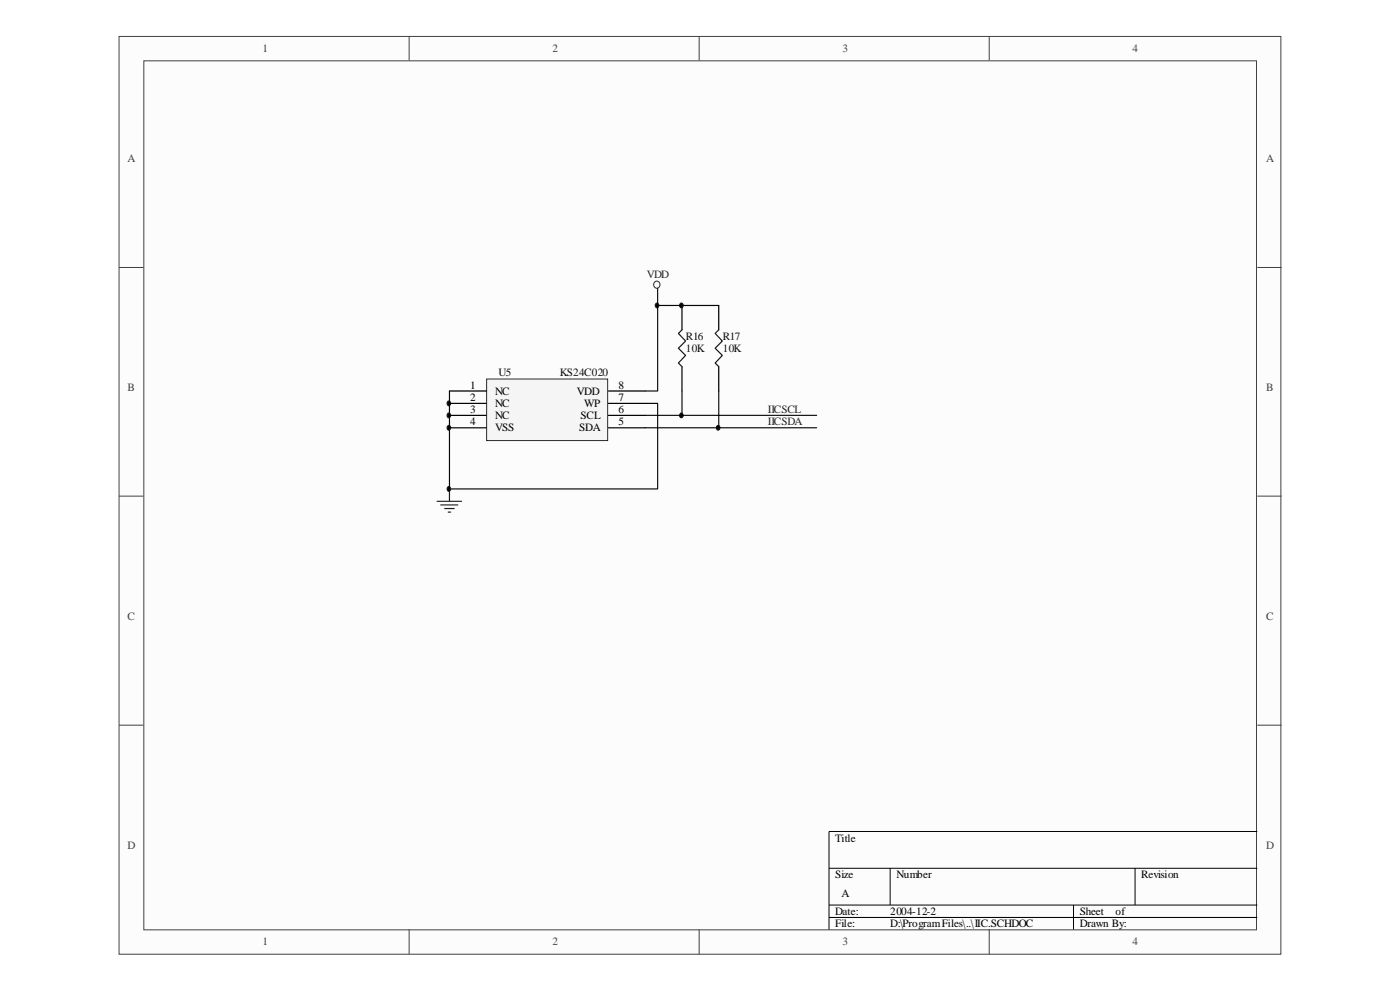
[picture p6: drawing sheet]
<svg xmlns="http://www.w3.org/2000/svg" width="297mm" height="210mm" viewBox="0 0 297 210" stroke-linecap="round" stroke-linejoin="round" font-family="sans-serif">
<path d="M25.3 7.8h246.1v194.3h-246.1z" fill="#fcfcfc"/>
<path d="M25.2 7.7h246.2v194.4h-246.2z" fill="none" stroke="#404040" stroke-width=".21"/>
<path d="M30.6 13h235.7v183.9h-235.7z" fill="#fcfcfc"/>
<g fill="none" stroke="#404040" stroke-width=".21">
<path d="M30.5 12.9h235.8v184h-235.8zM86.7 7.6v5.2M148.2 7.6v5.2M209.6 7.6v5.2M25.2 56.7h5.2M266.4 56.7h5.2M25.2 105.1h5.2M266.4 105.1h5.2M25.2 153.6h5.2M266.4 153.6h5.2M86.7 196.9v5.2M148.2 196.9v5.2"/>
<path d="M209.6 196.9v5.2"/>
</g>
<path d="M266.4 176.1h-90.7v20.8M175.7 183.9h90.7M175.7 191.7h90.7M175.7 194.3h90.7M188.6 183.9v7.8M227.5 191.7v5.2M240.5 183.9v7.8" fill="none" stroke="#000" stroke-width=".21"/>
<path d="M103.2 80.4h25.6v12.9h-25.6z" fill="#f5f5f5"/>
<g fill="none" stroke="#262626" stroke-width=".21">
<path d="M103.1 80.3h25.7v13h-25.7z"/>
<circle cx="139.2" cy="60.3" r=".71"/>
</g>
<path d="M144.5 64.7v5.2M144.5 77.7v5.1M152.3 64.7v5.2M152.3 77.7v5.1M95.2 82.8h7.8M95.2 85.4h7.8M95.2 88h7.8M95.2 90.6h7.8M128.9 82.8h7.8M128.9 85.4h7.8M128.9 88h7.8M128.9 90.6h7.8" fill="none" stroke="#000" stroke-width=".25"/>
<path d="M144.5 69.9l-.7 .7 1.5 1.6-1.5 1.6 1.5 1.5-1.5 1.6 .7 .8M152.3 69.9l-.7 .7 1.5 1.6-1.5 1.6 1.5 1.5-1.5 1.6 .7 .8" fill="none" stroke="#1c1c1c" stroke-width=".25"/>
<path d="M139.4 62.1v2.6M152.3 64.7h-12.9v18.1h-2.7M95.2 82.8v20.8h44.2v-18.2h-2.7M144.5 82.8v5.2h-7.8M144.5 88h28.6M152.3 82.8v7.8h-15.6M152.3 90.6h20.8" fill="none" stroke="#0e0e0e" stroke-width=".25"/>
<path d="M139.4 61.1v1M92.6 106.2h5.2M93.4 106.9h3.6M94.2 107.7h2.1M95 108.5h.5M95.2 103.6v2.6" fill="none" stroke="#262626" stroke-width=".25"/>
<g fill="#0e0e0e" stroke="#0e0e0e" stroke-width=".21">
<path d="M94.9 103.1a.45 .45 0 0 1 .6 .5 .45 .45 0 0 1-.6 .4 .62 .62 0 0 1 0-.9z" fill-rule="evenodd"/>
<path d="M94.9 90.2a.45 .45 0 0 1 .6 .4 .45 .45 0 0 1-.6 .4 .62 .62 0 0 1 0-.8z" fill-rule="evenodd"/>
<path d="M94.9 87.6l.2-.1a.49 .49 0 0 1 .4 .5 .49 .49 0 0 1-.6 .4 .64 .64 0 0 1 0-.8z" fill-rule="evenodd"/>
<path d="M94.9 85h.4a.55 .55 0 0 1 .2 .5 .55 .55 0 0 1-.4 .5 .58 .58 0 0 1-.2-1z" fill-rule="evenodd"/>
<path d="M139 64.2h.4a.55 .55 0 0 1 .2 .6 .55 .55 0 0 1-.4 .4 .58 .58 0 0 1-.2-1z" fill-rule="evenodd"/>
<path d="M144.2 87.6l.2-.1a.49 .49 0 0 1 .4 .5 .49 .49 0 0 1-.6 .4 .64 .64 0 0 1 0-.8z" fill-rule="evenodd"/>
<path d="M144.2 64.2h.4a.55 .55 0 0 1 .2 .6 .55 .55 0 0 1-.4 .4 .58 .58 0 0 1-.2-1z" fill-rule="evenodd"/>
<path d="M152 90.2a.45 .45 0 0 1 .6 .4 .45 .45 0 0 1-.6 .4 .62 .62 0 0 1 0-.8z" fill-rule="evenodd"/>
</g>
<g font-size="2.4" fill="#404040">
<text x="55.6" y="11">1</text>
<text x="117.1" y="11">2</text>
<text x="178.6" y="11">3</text>
<text x="240" y="11">4</text>
<text x="27" y="34.4">A</text>
<text x="268.3" y="34.4">A</text>
<text x="27" y="82.8">B</text>
<text x="268.3" y="82.8">B</text>
<text x="27" y="131.3">C</text>
<text x="268.3" y="131.3">C</text>
<text x="27" y="179.8">D</text>
<text x="268.3" y="179.8">D</text>
<text x="55.6" y="200.3">1</text>
<text x="117.1" y="200.3">2</text>
<text x="178.6" y="200.3">3</text>
<text x="240" y="200.3">4</text>
</g>
<g font-size="2.4" fill="#262626">
<text x="137.1" y="58.9">VDD</text>
<text x="162.7" y="87.5">IICSCL</text>
<text x="162.7" y="90.1">IICSDA</text>
</g>
<g font-size="2.4" fill="#0e0e0e">
<text x="145.4" y="72">R16</text>
<text x="153.2" y="72">R17</text>
<text x="145.4" y="74.5">10K</text>
<text x="153.2" y="74.5">10K</text>
<text x="105.7" y="79.7">U5</text>
<text x="118.6" y="79.7">KS24C020</text>
</g>
<g font-size="2.4">
<text x="99.7" y="82.3">1</text>
<text x="104.9" y="83.6">NC</text>
<text x="122.3" y="83.6">VDD</text>
<text x="131.1" y="82.3">8</text>
<text x="99.7" y="84.9">2</text>
<text x="99.7" y="87.5">3</text>
<text x="104.9" y="86.2">NC</text>
<text x="104.9" y="88.8">NC</text>
<text x="123" y="88.8">SCL</text>
<text x="123.8" y="86.2">WP</text>
<text x="131.1" y="87.5">6</text>
<text x="131.1" y="84.9">7</text>
<text x="99.7" y="90.1">4</text>
<text x="104.9" y="91.4">VSS</text>
<text x="122.8" y="91.4">SDA</text>
<text x="131.1" y="90.1">5</text>
<text x="177" y="178.2">Title</text>
<text x="177" y="186">Size</text>
<text x="178.3" y="189.9">A</text>
<text x="190" y="186">Number</text>
<text x="241.8" y="186">Revision</text>
<text x="177" y="193.8">Date:</text>
<text x="177" y="196.4">File:</text>
<text x="188.6" y="193.8">2004-12-2</text>
<text x="188.6" y="196.4">D:\ProgramFiles\..\IIC.SCHDOC</text>
<text x="228.9" y="193.8">Sheet</text>
<text x="228.9" y="196.4">Drawn By:</text>
<text x="236.4" y="193.8">of</text>
</g>
</svg>
